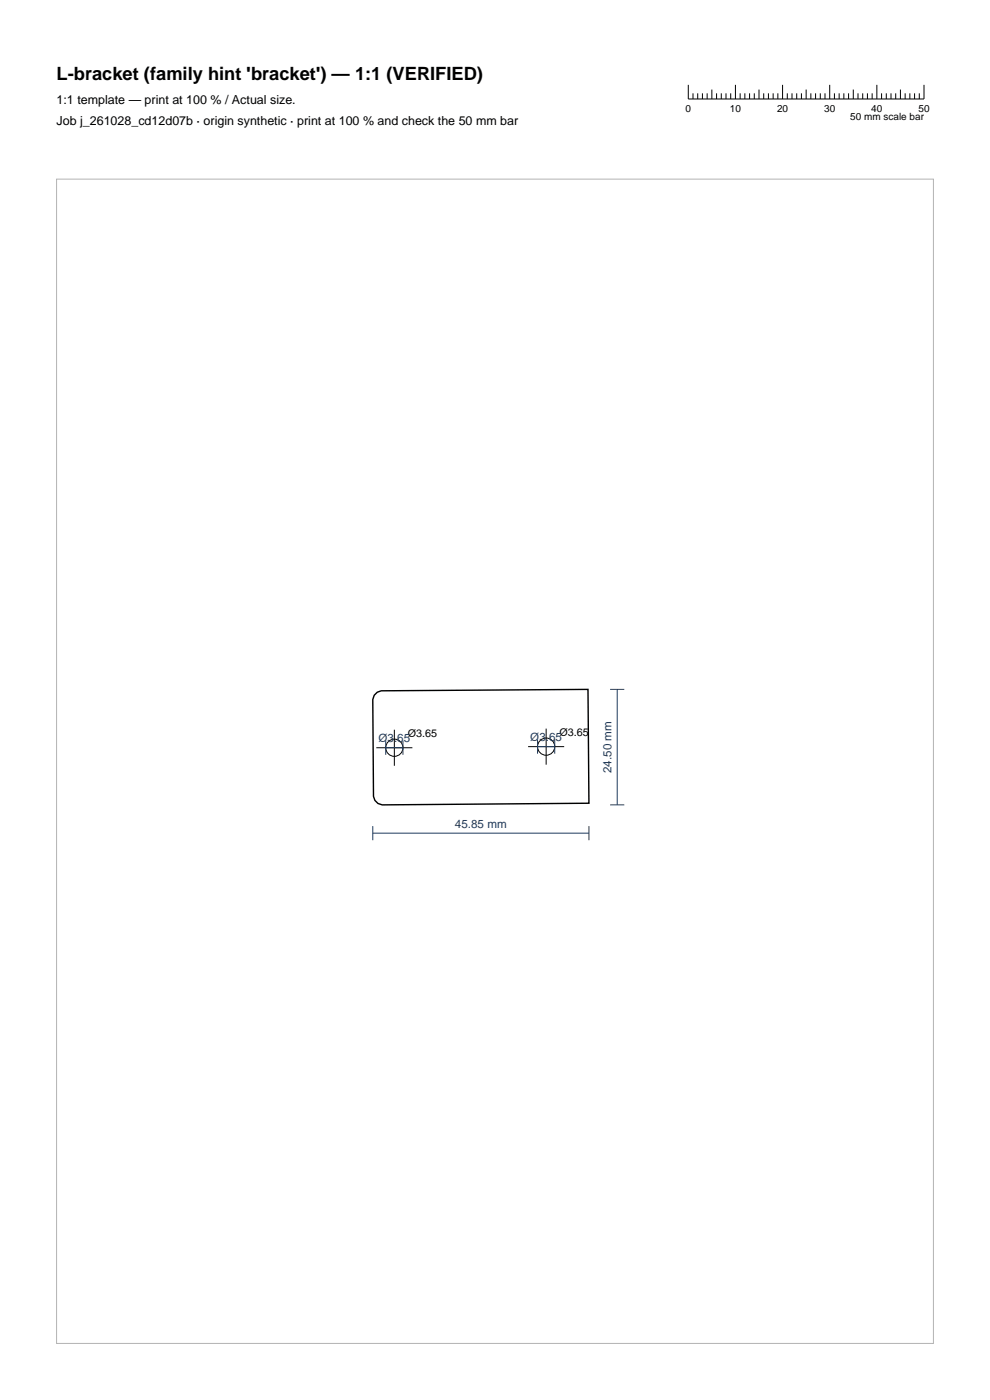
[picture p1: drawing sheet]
<svg xmlns="http://www.w3.org/2000/svg" width="210mm" height="297mm" viewBox="0 0 210 297" stroke-linecap="round" stroke-linejoin="round" font-family="sans-serif">
<g fill="none" stroke="#000" stroke-width=".21">
<path d="M146 18v3h50v-3M147 19.8v1.2M148 19.8v1.2M149 19.8v1.2M150 19.8v1.2M151 19v2M152 19.8v1.2M153 19.8v1.2M154 19.8v1.2M155 19.8v1.2M156 18v3M157 19.8v1.2"/>
<path d="M158 19.8v1.2M159 19.8v1.2M160 19.8v1.2M161 19v2M162 19.8v1.2M163 19.8v1.2M164 19.8v1.2M165 19.8v1.2M166 18v3M167 19.8v1.2M168 19.8v1.2M169 19.8v1.2"/>
<path d="M170 19.8v1.2M171 19v2M172 19.8v1.2M173 19.8v1.2M174 19.8v1.2M175 19.8v1.2M176 18v3M177 19.8v1.2M178 19.8v1.2M179 19.8v1.2M180 19.8v1.2M181 19v2"/>
<path d="M182 19.8v1.2M183 19.8v1.2M184 19.8v1.2M185 19.8v1.2M186 18v3M187 19.8v1.2M188 19.8v1.2M189 19.8v1.2M190 19.8v1.2M191 19v2M192 19.8v1.2M193 19.8v1.2"/>
<path d="M194 19.8v1.2M195 19.8v1.2M79.8 158.6h7.7M83.6 154.8v7.7M112 158.4h7.7M115.8 154.6v7.6"/>
<circle cx="83.6" cy="158.6" r="1.83"/>
<circle cx="115.8" cy="158.4" r="1.83"/>
</g>
<path d="M79.4 147.5l.6-.6 .9-.3 43.8-.3 .2 24.1-43.8 .4-.9-.3-.7-.7-.3-.9-.1-20.5z" fill="none" stroke="#000" stroke-width=".3"/>
<path d="M81.8 158.6h3.7M81.8 157.1v3M85.5 157.1v3M114 158.4h3.7M114 156.9v3M117.7 156.9v3M129.4 146.3h3M130.9 146.3v24.5M79.1 176.8h45.8M79.1 175.3v2.9M124.9 175.3v2.9M129.4 170.8h3" fill="none" stroke="#1f3b5e" stroke-width=".21"/>
<path d="M12 38h186v247h-186z" fill="none" stroke="#b3b3b3" stroke-width=".21"/>
<text font-size="3.9" x="12" y="17">L-bracket (family hint 'bracket') — 1:1 (VERIFIED)</text>
<g font-size="2.6">
<text x="12" y="22">1:1 template — print at 100 % / Actual size.</text>
<text x="12" y="26.5">Job j_261028_cd12d07b · origin synthetic · print at 100 % and check the 50 mm bar</text>
</g>
<g font-size="2.5" fill="#1f3b5e">
<text x="80.3" y="157.4">Ø3.65</text>
<text x="112.5" y="157.2">Ø3.65</text>
<text x="129.7" y="164" transform="rotate(-90 129.7 164)">24.50 mm</text>
<text x="96.5" y="175.6">45.85 mm</text>
</g>
<g font-size="2.3">
<text x="86.5" y="156.3">Ø3.65</text>
<text x="118.7" y="156.1">Ø3.65</text>
</g>
<g font-size="2.1">
<text x="145.4" y="23.8">0</text>
<text x="154.8" y="23.8">10</text>
<text x="164.8" y="23.8">20</text>
<text x="174.8" y="23.8">30</text>
<text x="184.8" y="23.8">40</text>
<text x="194.8" y="23.8">50</text>
<text x="180.4" y="25.5">50 mm scale bar</text>
</g>
</svg>
